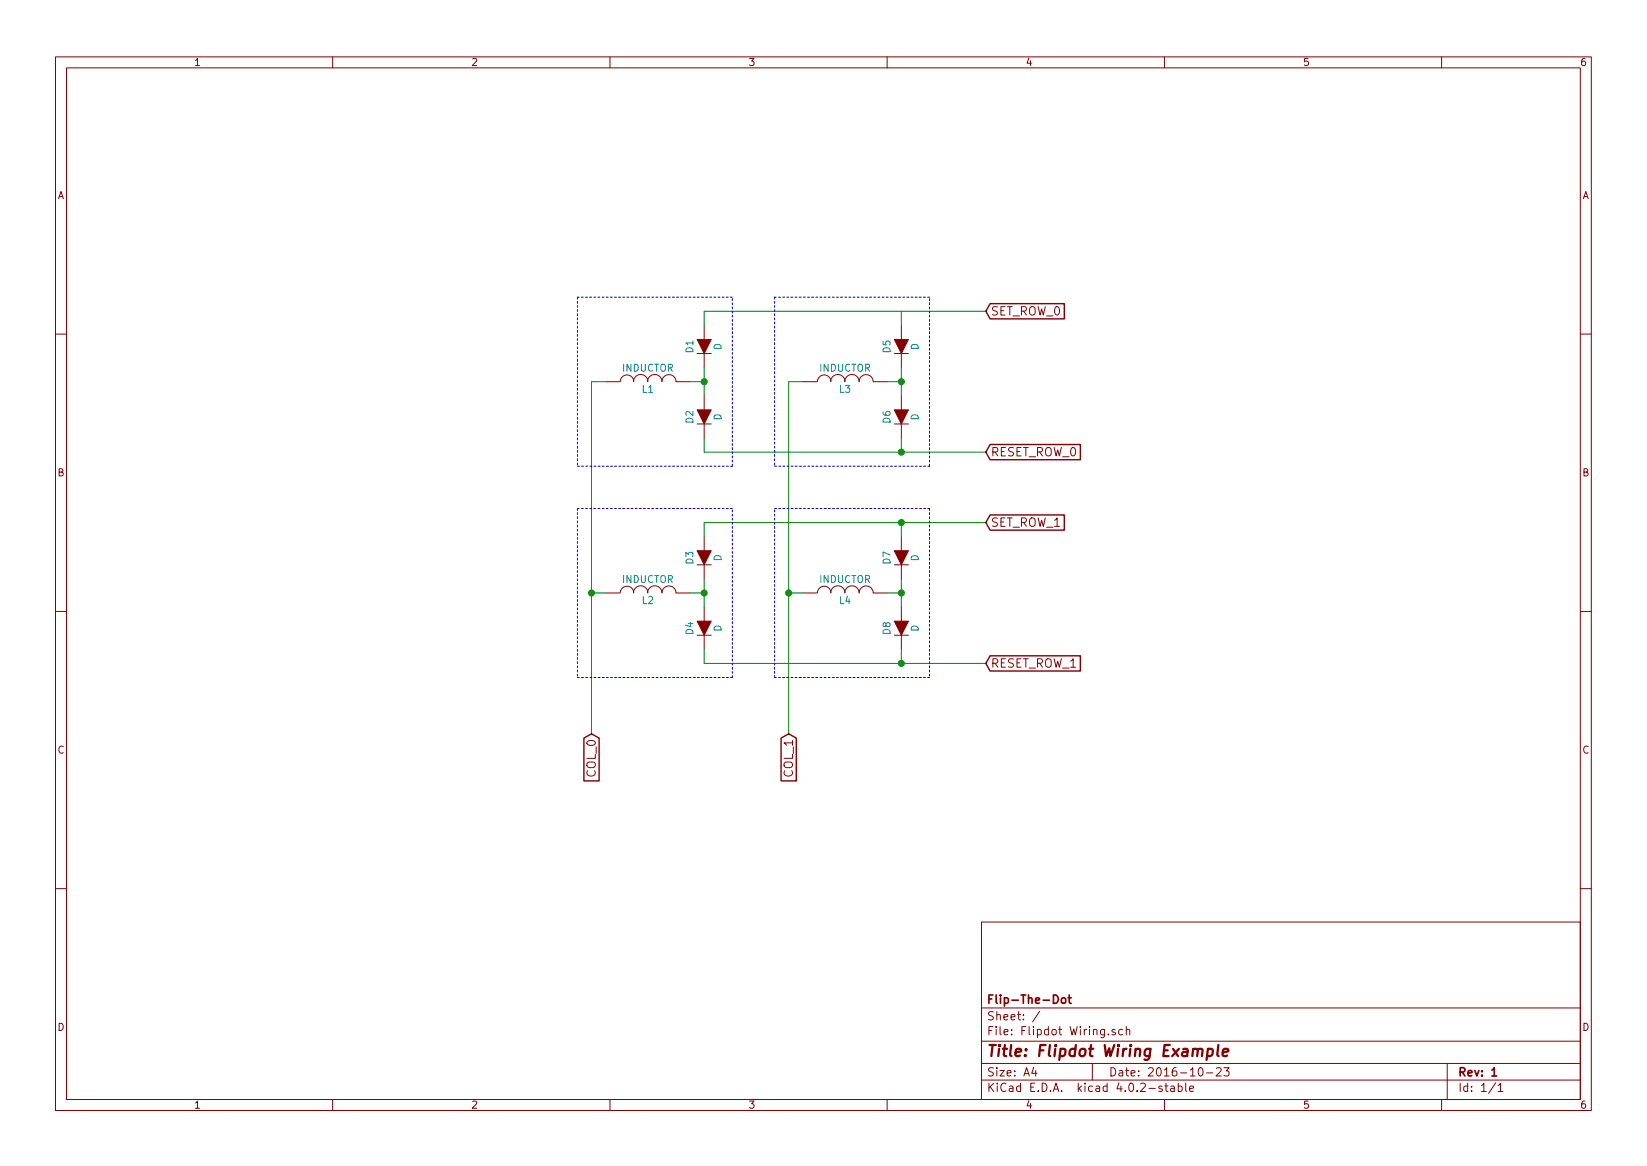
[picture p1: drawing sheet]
EESchema Schematic File Version 2
LIBS:power
LIBS:device
LIBS:transistors
LIBS:conn
LIBS:linear
LIBS:regul
LIBS:74xx
LIBS:cmos4000
LIBS:adc-dac
LIBS:memory
LIBS:xilinx
LIBS:microcontrollers
LIBS:dsp
LIBS:microchip
LIBS:analog_switches
LIBS:motorola
LIBS:texas
LIBS:intel
LIBS:audio
LIBS:interface
LIBS:digital-audio
LIBS:philips
LIBS:display
LIBS:cypress
LIBS:siliconi
LIBS:opto
LIBS:atmel
LIBS:contrib
LIBS:valves
EELAYER 25 0
EELAYER END
$Descr A4 11693 8268
encoding utf-8
Sheet 1 1
Title "Flipdot Wiring Example"
Date "2016-10-23"
Rev "1"
Comp "Flip-The-Dot"
Comment1 ""
Comment2 ""
Comment3 ""
Comment4 ""
$EndDescr
$Comp
L D D1
U 1 1
P 5000 2450
F 0 "D1" H 5000 2550 50  0000 C CNN
F 1 "D" H 5000 2350 50  0000 C CNN
F 2 "" H 5000 2450 50  0000 C CNN
F 3 "" H 5000 2450 50  0000 C CNN
	1    5000 2450
	0    -1   -1   0   
$EndComp
$Comp
L D D2
U 1 1
P 5000 2950
F 0 "D2" H 5000 3050 50  0000 C CNN
F 1 "D" H 5000 2850 50  0000 C CNN
F 2 "" H 5000 2950 50  0000 C CNN
F 3 "" H 5000 2950 50  0000 C CNN
	1    5000 2950
	0    -1   -1   0   
$EndComp
$Comp
L INDUCTOR L1
U 1 1
P 4600 2700
F 0 "L1" V 4550 2700 50  0000 C CNN
F 1 "INDUCTOR" V 4700 2700 50  0000 C CNN
F 2 "" H 4600 2700 50  0000 C CNN
F 3 "" H 4600 2700 50  0000 C CNN
	1    4600 2700
	0    -1   -1   0   
$EndComp
$Comp
L D D5
U 1 1
P 6400 2450
F 0 "D5" H 6400 2550 50  0000 C CNN
F 1 "D" H 6400 2350 50  0000 C CNN
F 2 "" H 6400 2450 50  0000 C CNN
F 3 "" H 6400 2450 50  0000 C CNN
	1    6400 2450
	0    -1   -1   0   
$EndComp
$Comp
L D D6
U 1 1
P 6400 2950
F 0 "D6" H 6400 3050 50  0000 C CNN
F 1 "D" H 6400 2850 50  0000 C CNN
F 2 "" H 6400 2950 50  0000 C CNN
F 3 "" H 6400 2950 50  0000 C CNN
	1    6400 2950
	0    -1   -1   0   
$EndComp
$Comp
L INDUCTOR L3
U 1 1
P 6000 2700
F 0 "L3" V 5950 2700 50  0000 C CNN
F 1 "INDUCTOR" V 6100 2700 50  0000 C CNN
F 2 "" H 6000 2700 50  0000 C CNN
F 3 "" H 6000 2700 50  0000 C CNN
	1    6000 2700
	0    -1   -1   0   
$EndComp
$Comp
L D D3
U 1 1
P 5000 3950
F 0 "D3" H 5000 4050 50  0000 C CNN
F 1 "D" H 5000 3850 50  0000 C CNN
F 2 "" H 5000 3950 50  0000 C CNN
F 3 "" H 5000 3950 50  0000 C CNN
	1    5000 3950
	0    -1   -1   0   
$EndComp
$Comp
L D D4
U 1 1
P 5000 4450
F 0 "D4" H 5000 4550 50  0000 C CNN
F 1 "D" H 5000 4350 50  0000 C CNN
F 2 "" H 5000 4450 50  0000 C CNN
F 3 "" H 5000 4450 50  0000 C CNN
	1    5000 4450
	0    -1   -1   0   
$EndComp
$Comp
L INDUCTOR L2
U 1 1
P 4600 4200
F 0 "L2" V 4550 4200 50  0000 C CNN
F 1 "INDUCTOR" V 4700 4200 50  0000 C CNN
F 2 "" H 4600 4200 50  0000 C CNN
F 3 "" H 4600 4200 50  0000 C CNN
	1    4600 4200
	0    -1   -1   0   
$EndComp
$Comp
L D D7
U 1 1
P 6400 3950
F 0 "D7" H 6400 4050 50  0000 C CNN
F 1 "D" H 6400 3850 50  0000 C CNN
F 2 "" H 6400 3950 50  0000 C CNN
F 3 "" H 6400 3950 50  0000 C CNN
	1    6400 3950
	0    -1   -1   0   
$EndComp
$Comp
L D D8
U 1 1
P 6400 4450
F 0 "D8" H 6400 4550 50  0000 C CNN
F 1 "D" H 6400 4350 50  0000 C CNN
F 2 "" H 6400 4450 50  0000 C CNN
F 3 "" H 6400 4450 50  0000 C CNN
	1    6400 4450
	0    -1   -1   0   
$EndComp
$Comp
L INDUCTOR L4
U 1 1
P 6000 4200
F 0 "L4" V 5950 4200 50  0000 C CNN
F 1 "INDUCTOR" V 6100 4200 50  0000 C CNN
F 2 "" H 6000 4200 50  0000 C CNN
F 3 "" H 6000 4200 50  0000 C CNN
	1    6000 4200
	0    -1   -1   0   
$EndComp
Wire Wire Line
	5000 2600 5000 2800
Wire Wire Line
	4900 2700 5000 2700
Connection ~ 5000 2700
Wire Wire Line
	4300 2700 4200 2700
Wire Wire Line
	4200 2700 4200 5200
Wire Wire Line
	5000 3100 5000 3200
Wire Wire Line
	5000 3200 7000 3200
Wire Wire Line
	5000 2300 5000 2200
Wire Wire Line
	5000 2200 7000 2200
Wire Wire Line
	6400 2600 6400 2800
Wire Wire Line
	6300 2700 6400 2700
Connection ~ 6400 2700
Wire Wire Line
	5700 2700 5600 2700
Wire Wire Line
	5600 2700 5600 5200
Wire Wire Line
	6400 2200 6400 2300
Wire Wire Line
	5000 4100 5000 4300
Wire Wire Line
	4900 4200 5000 4200
Connection ~ 5000 4200
Wire Wire Line
	5000 4600 5000 4700
Wire Wire Line
	5000 3800 5000 3700
Wire Wire Line
	5000 3700 7000 3700
Wire Wire Line
	6400 4100 6400 4300
Wire Wire Line
	6300 4200 6400 4200
Connection ~ 6400 4200
Wire Wire Line
	5700 4200 5600 4200
Connection ~ 5600 4200
Wire Wire Line
	5000 4700 7000 4700
Wire Wire Line
	6400 4700 6400 4600
Connection ~ 6400 4700
Wire Wire Line
	6400 3800 6400 3700
Connection ~ 6400 3700
Wire Wire Line
	4300 4200 4200 4200
Connection ~ 4200 4200
Wire Notes Line
	6600 3300 6600 2100
Wire Notes Line
	6600 2100 5500 2100
Wire Notes Line
	5500 2100 5500 3300
Wire Notes Line
	5500 3300 6600 3300
Wire Notes Line
	5500 3600 6600 3600
Wire Notes Line
	6600 3600 6600 4800
Wire Notes Line
	6600 4800 5500 4800
Wire Notes Line
	5500 4800 5500 3600
Wire Notes Line
	5200 3600 4100 3600
Wire Notes Line
	4100 3600 4100 4800
Wire Notes Line
	4100 4800 5200 4800
Wire Notes Line
	5200 4800 5200 3600
Wire Notes Line
	5200 3300 5200 2100
Wire Notes Line
	5200 2100 4100 2100
Wire Notes Line
	4100 2100 4100 3300
Wire Notes Line
	4100 3300 5200 3300
Text GLabel 7000 2200 2    60   Input ~ 0
SET_ROW_0
Text GLabel 7000 3700 2    60   Input ~ 0
SET_ROW_1
Text GLabel 7000 3200 2    60   Input ~ 0
RESET_ROW_0
Text GLabel 7000 4700 2    60   Input ~ 0
RESET_ROW_1
Text GLabel 4200 5200 3    60   Input ~ 0
COL_0
Text GLabel 5600 5200 3    60   Input ~ 0
COL_1
Wire Wire Line
	6400 3100 6400 3200
Connection ~ 6400 3200
$EndSCHEMATC
